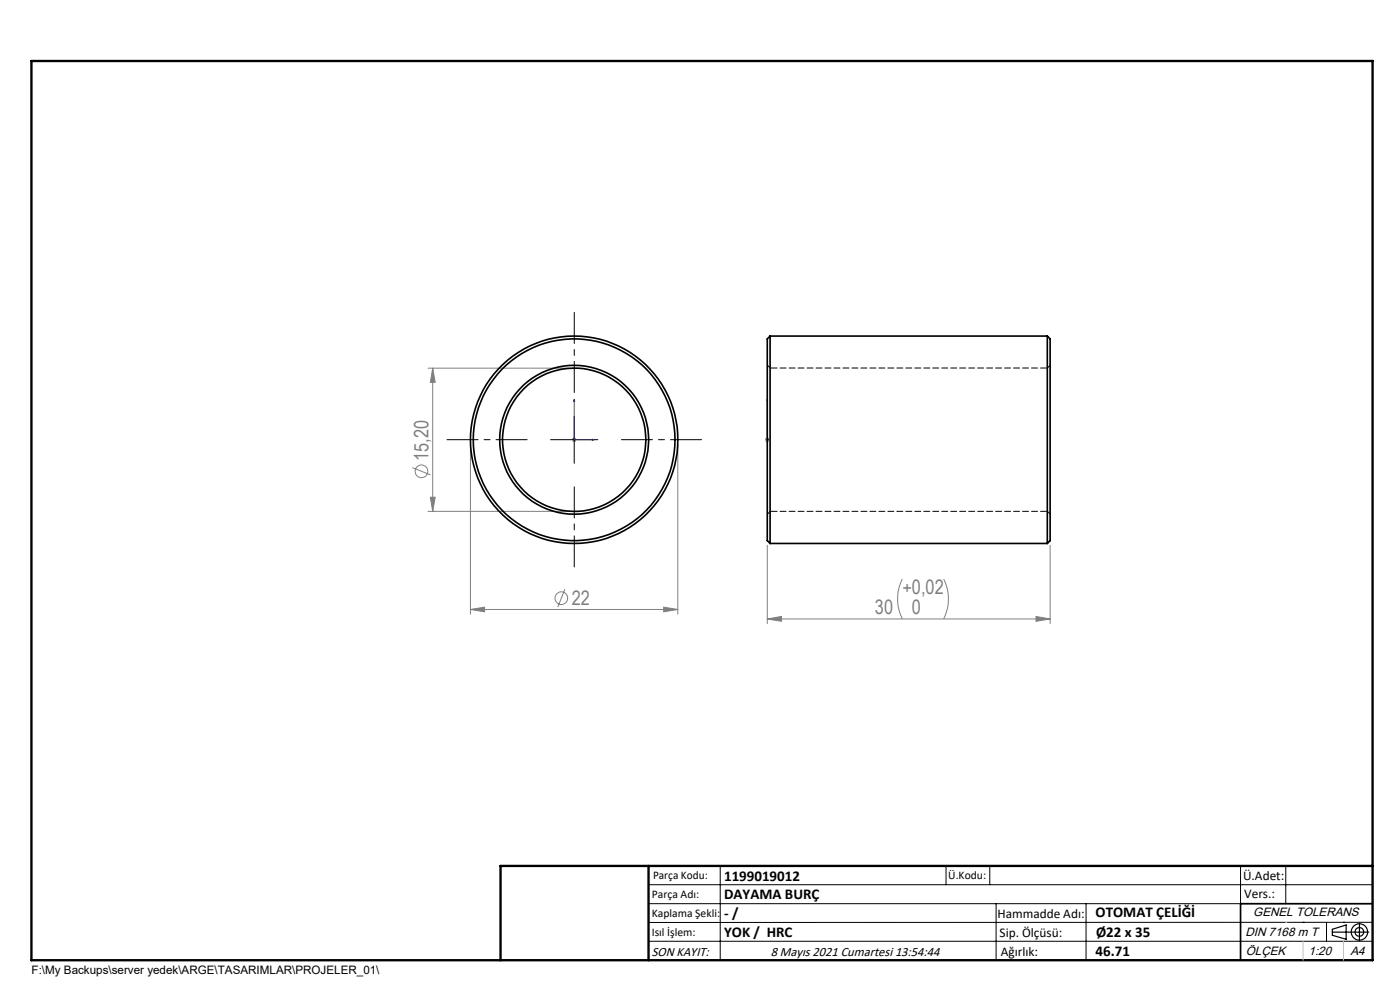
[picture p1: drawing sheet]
<svg xmlns="http://www.w3.org/2000/svg" width="297mm" height="210mm" viewBox="0 0 297 210" stroke-linecap="round" stroke-linejoin="round" font-family="sans-serif">
<g fill="none" stroke="#808080" stroke-width=".21">
<path d="M90.8 78.1h30M91.8 78.1v30.4M91.8 78.1l.5 3h-1zM87.5 99.2l3.8 1.5M99.8 94.3v36M121.3 93.3h1M121.5 92.9l.7 .8M121.8 92.8v1M122.2 92.9l-.7 .8M143.8 94.3v36M162.3 93.3h1M162.4 92.9l.7 .8"/>
<path d="M162.8 92.8v1M163.1 92.9l-.7 .8M90.8 108.5h30M91.3 105.5h1l-.5 3zM162.8 115.7v16.6M222.8 115.7v16.6M99.8 129.3l3-.5v1zM99.8 129.3h44M119.8 125l-1.5 3.8M140.8 128.8l3 .5-3 .5zM162.8 131.3l3-.5v1zM162.8 131.3h60"/>
<path d="M191.4 122.8a9.6 9.6 0 0 0 0 8.5M200.2 122.8a9.6 9.6 0 0 1 0 8.5M219.8 130.8l3 .5-3 .5z"/>
<circle cx="89.4" cy="100" r="1.34"/>
<circle cx="119.1" cy="126.9" r="1.34"/>
</g>
<g fill="none" stroke="#000" stroke-width=".25">
<path d="M282.6 197.7h7.8M282.6 197.1l3-.9v3l-3-.8zM288.4 195.8v3.8M106.2 203.7h185"/>
<circle cx="288.4" cy="197.7" r="1.74"/>
<circle cx="288.4" cy="197.7" r=".93"/>
</g>
<path d="M121.8 84.7v8.6h4.3M121.8 84.7l.1 .4h-.2zM125.7 93.2l.4 .1-.4 .1zM162.8 93.2v.2zM162.8 84.7v.4v-.4M162.8 93.3h.1M162.8 84.7v8.6" fill="none" stroke="#00f" stroke-width=".21"/>
<path d="M111.8 93.3h-17M121.8 83.3v-17M131.8 93.3h17M121.8 103.3v17" fill="none" stroke="#000" stroke-width=".21" stroke-dasharray="15.2 1.3 1.3 1.3" stroke-dashoffset="8.6"/>
<g fill="none" stroke="#000" stroke-width=".21">
<path d="M116.8 93.3h10M121.8 88.3v10M137.6 187.7h153.6M137.6 191.7h153.6M137.6 199.7h153.6M152.8 183.7v20M200.7 183.7v4M210 183.7v4M211.3 191.7v12M230.4 191.7v12M263.2 183.7v20M272.8 183.7v8"/>
<path d="M276.4 195.6h.1M281.4 195.6v4.1M285 195.6h.1M291.2 195.6l-153.6 .1"/>
</g>
<path d="M291.2 191.7h-28v12" fill="none" stroke="#000" stroke-width=".35"/>
<path d="M6.7 12.9h284.5v190.8h-284.5zM137.6 183.7v20M291.2 183.7h-185v20" fill="none" stroke="#000" stroke-width=".5"/>
<path d="M276.4 199.7v4M285 199.7v4" fill="none" stroke="#c0c0c0" stroke-width=".21"/>
<path d="M272.8 195.6h.1" fill="none" stroke="#c0c0c0" stroke-width=".25"/>
<g fill="#00f">
<path d="M125.7 93.2l.4 .1-.4 .1zM121.8 84.7l.1 .4h-.2z"/>
<path d="M162.8 93.2v.2zM162.8 84.7v.4z"/>
</g>
<g fill="#808080">
<path d="M99.8 129.3l3-.5v1zM140.8 128.8l3 .5-3 .5zM162.8 131.3l3-.5v1zM219.8 130.8l3 .5-3 .5z"/>
<path d="M91.8 78.1l.5 3h-1zM91.3 105.5h1l-.5 3z"/>
</g>
<g fill="none" stroke="#000" stroke-width=".35">
<path d="M163.4 71.3v44M163.4 71.3l-.6 .6v42.8l.6 .6M163.4 71.3h58.8M222.2 71.3v44M222.2 71.3l.6 .6v42.8l-.6 .6M163.4 115.3h58.8"/>
<circle cx="121.8" cy="93.3" r="22"/>
<circle cx="121.8" cy="93.3" r="21.4"/>
<circle cx="121.8" cy="93.3" r="15.2"/>
<circle cx="121.8" cy="93.3" r="15.8"/>
</g>
<path d="M163.4 78.1l-.6-.6M222.8 77.5l-.6 .6M162.8 109.1l.6-.6M222.2 108.5l.6 .6" fill="none" stroke="#000" stroke-width=".21" stroke-dasharray="1.3 .6" stroke-dashoffset=".4"/>
<path d="M222.2 78.1h-58.8M163.4 108.5h58.8" fill="none" stroke="#000" stroke-width=".21" stroke-dasharray="1.3 .6" stroke-dashoffset="-.2"/>
<g font-size="4.2" fill="#808080">
<text x="90.9" y="97.7" transform="rotate(-90 90.9 97.7)">15,20</text>
<text x="121.3" y="128.3">22</text>
<text x="185.6" y="130.3">30</text>
<text x="191.4" y="126.1">+0,02</text>
<text x="193.5" y="130.3">0</text>
</g>
<g font-size="3.2">
<text x="153.6" y="190.8">DAYAMA BURÇ</text>
<text x="153.6" y="186.8">1199019012</text>
<text x="153.6" y="194.8">- /</text>
<text x="232.4" y="194.5">OTOMAT ÇELİĞİ</text>
<text x="153.6" y="198.8">YOK / HRC</text>
<text x="232.4" y="202.8">46.71</text>
<text x="232.5" y="198.8">Ø22 x 35</text>
</g>
<g font-size="2.8">
<text x="263.7" y="186.7">Ü.Adet:</text>
<text x="263.9" y="190.5">Vers.:</text>
<text x="211.6" y="194.8">Hammadde Adı:</text>
<text x="138.3" y="202.8">SON KAYIT:</text>
<text x="163.5" y="202.8">8 Mayıs 2021 Cumartesi 13:54:44</text>
<text x="212.1" y="198.7">Sip. Ölçüsü:</text>
<text x="212.3" y="202.7">Ağırlık:</text>
</g>
<g font-size="2.6">
<text x="265.9" y="194.4">GENEL TOLERANS</text>
<text x="264.2" y="198.5">DIN 7168 m T</text>
<text x="264.3" y="202.6">ÖLÇEK</text>
<text x="277.6" y="202.6">1:20</text>
<text x="286.5" y="202.6">A4</text>
</g>
<g font-size="2.5">
<text x="138.3" y="190.5">Parça Adı:</text>
<text x="138.5" y="186.5">Parça Kodu:</text>
<text x="201.2" y="186.5">Ü.Kodu:</text>
<text x="138.3" y="194.5">Kaplama Şekli:</text>
<text x="138.3" y="198.6">Isıl İşlem:</text>
<text x="6.7" y="206.7">F:\My Backups\server yedek\ARGE\TASARIMLAR\PROJELER_01\</text>
</g>
</svg>
